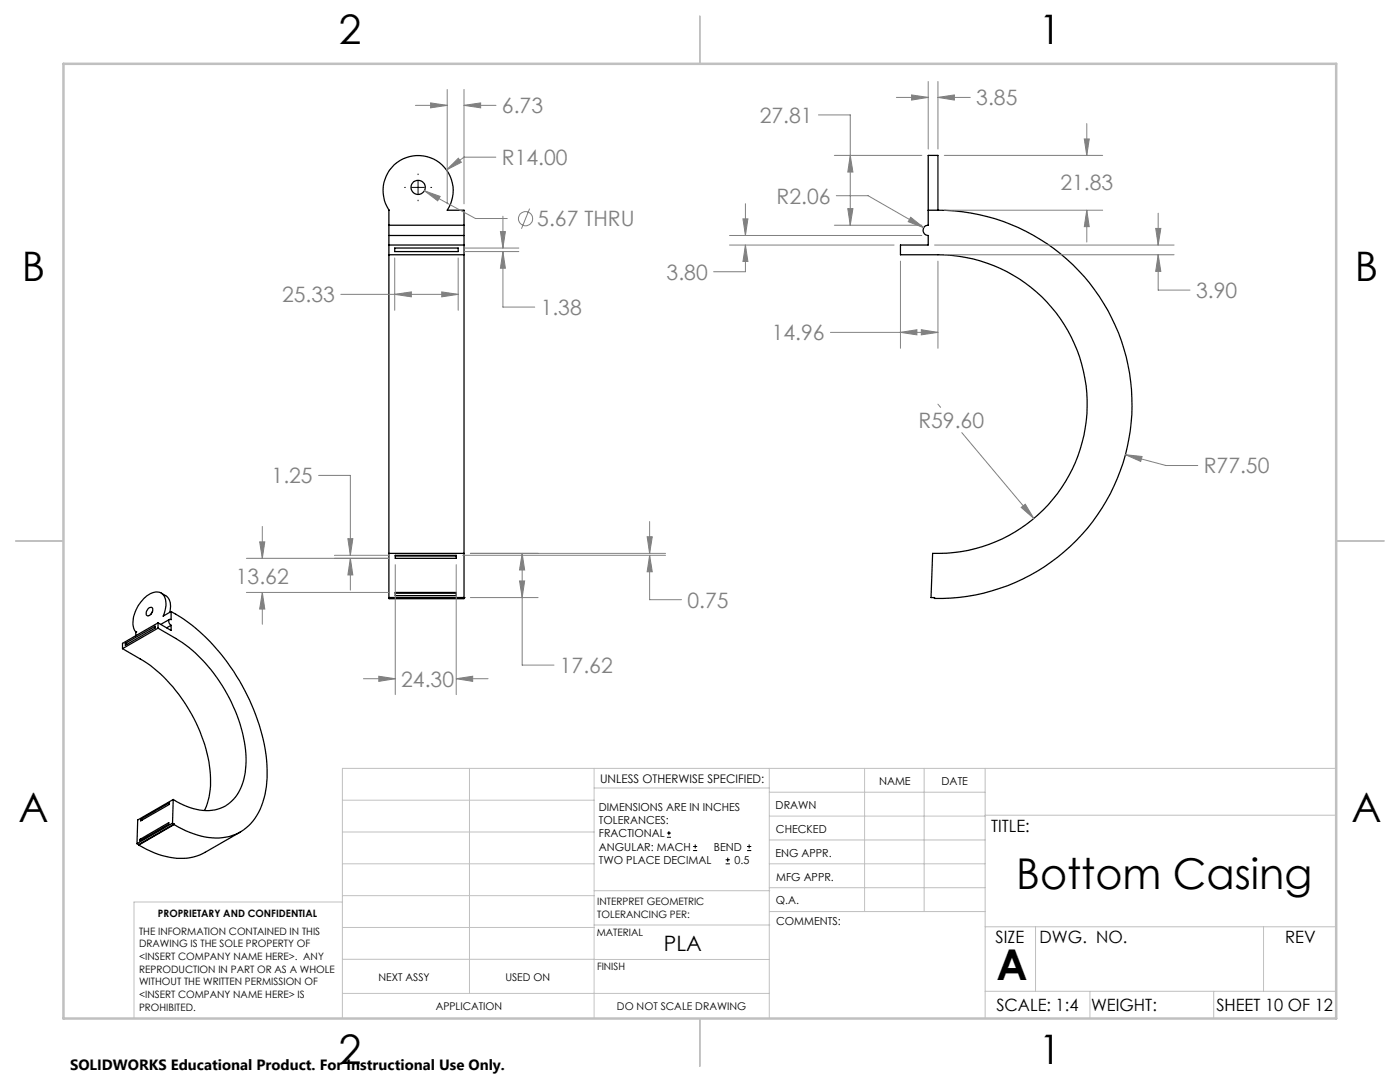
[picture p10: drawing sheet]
<svg xmlns="http://www.w3.org/2000/svg" width="279mm" height="216mm" viewBox="0 0 279 216" stroke-linecap="round" stroke-linejoin="round" font-family="sans-serif">
<g fill="none" stroke="#000" stroke-width=".25">
<path d="M77.6 44.9v2.1M77.6 50.8v59.6M77.6 48.9h15M77.6 50.8h15M77.6 41.9v3M77.6 47v3.8M77.6 44.9h15M77.6 47h15M77.6 41.9h.1M77.6 41.9a7 7 0 0 1 5.8-10.9 7 7 0 0 1 5.9 10.9h3.3v3M78.8 49.5h12.6v.7h-12.6zM92.6 44.9v2.1"/>
<path d="M92.6 50.8v59.6M92.6 47v3.8M185.2 41.9v3a1.02 1.02 0 0 0-1 1.1 1.02 1.02 0 0 0 1 1v1.9h-5.5v1.9h7.5a29.8 29.8 0 0 1 29.8 30.4 29.8 29.8 0 0 1-30.9 29.2l-.3 8.8h.7v.2a38.7 38.7 0 0 0 39.4-38.4 38.7 38.7 0 0 0-38.7-39.1M185.2 41.9v-10.9h2v10.9M185.2 41.9h2M32.2 118.4l.9 .5a2.87 2.87 0 0 1 .8 3.3M77.6 119.2h.1M77.6 119.2h15M77.6 110.4v9.1h15v-9.1M77.6 110.4h15M77.6 119.4h15M78.9 118.2h12.2v.7h-12.2z"/>
<path d="M78.9 110.8h12.2v.6h-12.2zM78.9 118.4h12.2M78.9 110.9h12.2M92.6 119.2h.1M24.4 129.4l3.6 2.1a29.9 29.9 0 0 1 11.9 14.4 23.8 23.8 0 0 1 1.8 13.1l-.9 2.7M25 128.4l6-3.4v.3l-6 3.5zM25 128.4l.3 .2M27.1 126.1h.1M27.1 126.1v.8M29.5 121.5a.54 .54 0 0 1 .8-.3 .54 .54 0 0 1 .1 .8 .84 .84 0 0 1-1.2 .7v-.6zM30.4 122.1l-.2 .4M31.5 125.3l3.6 2.1a31.2 31.2 0 0 1 13.1 17.9 17.7 17.7 0 0 1-.2 12.1 7.4 7.4 0 0 1-9.4 4l-2-.8-2-1.1"/>
<path d="M31.5 124.3v1M31.5 124.3l2.6 1.5v-1M31.5 125.3l-7.1 4.1M31.5 124.3l-7.1 4.1v1M33.8 123.6l-1.7 1M34.1 122v1.6a.37 .37 0 0 0-.4 .2 .37 .37 0 0 0 0 .4l.4 .6M34.1 122a38.4 38.4 0 0 1 15.7 17.7 32 32 0 0 1 3.2 18.1 10.8 10.8 0 0 1-6 8.7 12.7 12.7 0 0 1-10.7-1.1l-1.6-.9M34.1 122l-1.5 .9a4 4 0 0 0-.3-4.5 2.68 2.68 0 0 0-3.3 .8 6.7 6.7 0 0 0-2.3 6.1l.4 .8M34.1 124.8l-.8 .5M34.6 159.5l-.2 4.8M34.6 159.5l-7.1 4.1-.2 4.7M27.3 168.3l.4 .2"/>
<path d="M27.7 168.5v.1M28 167.5l5.7-3.4v.4l-5.8 3.3zM28 167.5l.3 .1M28.1 163.5l5.7-3.3v.3l-5.7 3.3zM28.1 163.5l.3 .2M34.4 164.3l.3 .1M34.4 164.3l-7.1 4M34.7 164.4v.1M34.7 164.4l-7 4.1M34.7 164.5l-7 4.1M48 166l-7.1 4.1a11.2 11.2 0 0 1-9.4 .4l-3.8-1.9"/>
<circle cx="83.5" cy="37.4" r="1.42"/>
</g>
<g fill="none" stroke="#808080" stroke-width=".2">
<path d="M89.3 17.9v22.8M92.6 17.9v22.8M178.9 19.4h6.3M181.9 18.9l3.3 .5-3.3 .6zM185.2 16.3v13.4M187.2 19.4l3.3-.5v1.1zM187.2 16.3v13.4M187.2 19.4h6.4M82.9 21h6.4M84.7 38.1l3.1 1.1-.5 .9zM84.7 38.1l10.2 5.5h6.3M85.9 20.5l3.4 .5-3.4 .5z"/>
<path d="M89.1 33.9l2.4-2.3 .6 .8zM92.6 21l3.3-.5v1zM92.6 21h6.4M99 31.4h-6.4l-3.5 2.5M163.3 22.9h6.4v22M166.5 31h17.5M166.9 39.1h6.3l11.2 6.3M169.7 31l.5 3.3h-1zM188.5 31h31.6M216.4 27.7h1l-.5 3.3zM216.9 24.7v6.3M68 58.7h23.4"/>
<path d="M78.8 58.7l3.3-.5v1zM78.8 51.5v10.4M88.2 58.2l3.2 .5-3.2 .5zM91.4 51.5v10.4M92.7 50.2h10.8M92.7 49.5h10.8M99.9 46.2h1l-.5 3.3zM100.4 50.2l.5 3.3h-1zM100.4 50.2v11.1h6.3M100.4 43.1v6.4M105.7 41.6l-1.6 4M145.6 48.9h32.8"/>
<path d="M145.6 47h38.4M148.3 43.7h1l-.5 3.3zM148.8 48.9l.5 3.3h-1zM148.8 48.9v5.3h-6.4M148.8 40.6v6.4M166.5 44.9h17.5M169.2 41.6h1l-.5 3.3zM179.7 52.1v17.4M181.8 43.4l2.6 2-3.1-1.2zM186.5 48.9h47.8M187.2 52.1v17.4M188.5 41.9h31.6"/>
<path d="M188.5 50.8h45.8M216.9 41.9l.5 3.3h-1zM216.9 41.9v6.4M230.6 45.6h1.1l-.6 3.3zM231.1 50.8l.6 3.4h-1.1zM231.1 50.8v7.1h6.4M231.1 42.5v6.4M165.7 66.3h21.5M179.7 66.3l3.3-.5v1zM183.9 65.8l3.3 .5-3.3 .5zM63.6 94.9h6.3v15.9M187.2 80.6l.5 .7"/>
<path d="M191.9 86.3l14.4 17.2M224.6 90.7l3.3 .4-.3 1zM224.6 90.7l8.1 2.2h6.3M49.2 111.4h28.4M49.2 118.2h28.4M51.8 108.1h1l-.4 3.3zM52.4 118.2l.4 3.3h-1zM52.4 105.1v6.3M52.4 118.2v6.4M66.7 110.8h10.9M69.4 107.5h1l-.5 3.3zM69.9 111.4l.5 3.3h-1z"/>
<path d="M69.9 111.4v6.4M78.9 112.7v25.9M91.1 112.7v25.9M92.3 110.8h40.5M93.9 119.2h13.5M93.9 110.4h38.9M103.7 115.9h1l-.5 3.3zM104.2 110.4l.5 3.3h-1zM104.2 110.4v22.3h6.4M129.2 107.1h1l-.6 3.3zM129.6 110.8l.6 3.3h-1zM129.6 110.8v8.9h6.4"/>
<path d="M129.6 104.1v6.3M203.8 101.2l.8-.6 1.7 2.9zM72.5 135.4h6.4M75.6 134.9l3.3 .5-3.3 .6zM91.1 135.4l3.2-.5v1.1zM91.1 135.4h6.3"/>
<circle cx="104.9" cy="43.7" r="1.41"/>
</g>
<g fill="none" stroke="#000" stroke-width=".2">
<path d="M80.8 37.4h.1M82.2 37.4h2.5M83.4 34.7v.2M83.4 36.1v2.6M83.4 39.9v.2M86 37.4h.1M133.1 167.1h.8M133.1 166.2h.8M133.5 165.8v.9M138.3 169.7h.8M138.3 168.9h.8M138.7 168.5v.8"/>
<path d="M144.8 172.4h.9M144.8 171.6h.9M145.2 171.1v.9M149.1 169.7h.8M149.1 168.9h.8M149.5 168.5v.8"/>
</g>
<g fill="none" stroke="#c0c0c0" stroke-width=".2">
<path d="M68.3 159.7h50.3M93.7 153.3v44.9M118.6 153.3v49.9M118.6 157.2h34.9M153.5 153.3v49.9M153.5 158.1h43.1M172.5 153.3v28.6M184.4 153.3v28.6M196.6 153.3v49.9M266.7 153.3h-198.4v49.9M68.3 178.7h50.3M68.3 172.4h50.3"/>
<path d="M68.3 166h50.3M68.3 180h-41.6v23.2M118.6 177.7h35M153.5 167.6h43.1M153.5 162.8h43.1M153.5 172.4h43.1M153.5 177.1h43.1M196.6 162.7h70.1M68.3 198.2h85.2M68.3 191.4l85.2 .1M68.3 185.1h50.3M118.6 184.6h35"/>
<path d="M153.6 181.9h43M196.6 197.8h70.1M196.6 184.9h70.1M206.7 184.9v12.9M217.5 197.8v5.4M242.2 197.8v5.4M252.2 184.9v12.9"/>
</g>
<path d="M139.7 3.2v9.5M3.1 107.9h9.6M266.7 107.9h9.5M139.7 203.2v9.6" fill="none" stroke="#c0c0c0" stroke-width=".25"/>
<path d="M12.7 12.7h254v190.5h-254z" fill="none" stroke="#c0c0c0" stroke-width=".5"/>
<path d="M89.1 33.9l3-1.5-.6-.8zM84.7 38.1l2.6 2 .5-.9zM85.9 20.5l3.4 .5-3.4 .5zM92.6 21l3.3-.5v1zM78.8 58.7l3.3-.5v1zM88.2 58.2l3.2 .5-3.2 .5zM100.4 50.2l.5 3.3h-1zM99.9 46.2h1l-.5 3.3zM103.7 115.9h1l-.5 3.3zM104.2 110.4l.5 3.3h-1zM69.4 107.5h1l-.5 3.3zM69.9 111.4l.5 3.3h-1zM75.6 134.9l3.3 .5-3.3 .6zM91.1 135.4l3.2-.5v1.1zM51.8 108.1h1l-.4 3.3zM52.4 118.2l.4 3.3h-1zM129.6 110.8l.6 3.3h-1zM129.2 107.1h1l-.6 3.3zM203.8 101.2l2.5 2.3-1.7-2.9zM224.6 90.7l3 1.4 .3-1zM187.2 19.4l3.3-.5v1.1zM181.9 18.9l3.3 .5-3.3 .6zM216.4 27.7h1l-.5 3.3zM216.9 41.9l.5 3.3h-1zM181.8 43.4l-.5 .8 3.1 1.2zM169.2 41.6h1l-.5 3.3zM169.7 31l.5 3.3h-1zM148.8 48.9l.5 3.3h-1zM148.3 43.7h1l-.5 3.3zM231.1 50.8l.6 3.4h-1.1zM230.6 45.6h1.1l-.6 3.3zM179.7 66.3l3.3-.5v1zM183.9 65.8l3.3 .5-3.3 .5z" fill="#808080"/>
<g font-size="8.5">
<text x="202.8" y="177.4">Bottom Casing</text>
<text x="198.9" y="195.5">A</text>
</g>
<g font-size="8.1">
<text x="67.6" y="8.9">2</text>
<text x="207.3" y="8.9">1</text>
<text x="4.4" y="56.2">B</text>
<text x="270.4" y="56.2">B</text>
<text x="3.7" y="164.1">A</text>
<text x="269.7" y="164.1">A</text>
<text x="67.6" y="212.4">2</text>
<text x="207.3" y="212.4">1</text>
</g>
<g font-size="4.2" fill="#808080">
<text x="100.2" y="22.6">6.73</text>
<text x="194.8" y="21">3.85</text>
<text x="151.6" y="24.5">27.81</text>
<text x="100.2" y="33">R14.00</text>
<text x="155" y="40.6">R2.06</text>
<text x="211.6" y="37.9">21.83</text>
<text x="107.2" y="45.2">5.67 THRU</text>
<text x="133" y="55.8">3.80</text>
<text x="238.7" y="59.5">3.90</text>
<text x="56.3" y="60.3">25.33</text>
<text x="107.9" y="62.8">1.38</text>
<text x="154" y="67.9">14.96</text>
<text x="183.3" y="85.4">R59.60</text>
<text x="240.2" y="94.5">R77.50</text>
<text x="54.2" y="96.5">1.25</text>
<text x="47.1" y="116.6">13.62</text>
<text x="137.2" y="121.2">0.75</text>
<text x="80.1" y="137">24.30</text>
<text x="111.7" y="134.3">17.62</text>
</g>
<text font-size="4.2" x="132.5" y="189.8">PLA</text>
<g font-size="3.4">
<text x="197.8" y="166">TITLE:</text>
<text x="198.7" y="188.1">SIZE</text>
<text x="207.5" y="188.1">DWG. NO.</text>
<text x="256.5" y="188.2">REV</text>
<text x="198.8" y="201.7">SCALE: 1:4</text>
<text x="217.7" y="201.8">WEIGHT:</text>
<text x="242.7" y="201.8">SHEET 10 OF 12</text>
</g>
<text font-size="3" x="14" y="213.5">SOLIDWORKS Educational Product. For Instructional Use Only.</text>
<text font-size="2.4" x="119.8" y="156.2">UNLESS OTHERWISE SPECIFIED:</text>
<g font-size="2.2">
<text x="119.5" y="161.8">DIMENSIONS ARE IN INCHES</text>
<text x="154.8" y="161.4">DRAWN</text>
<text x="175.4" y="156.6">NAME</text>
<text x="187.9" y="156.7">DATE</text>
<text x="119.5" y="164.4">TOLERANCES:</text>
<text x="119.5" y="167.1">FRACTIONAL</text>
<text x="154.9" y="166.3">CHECKED</text>
<text x="119.5" y="169.7">ANGULAR: MACH</text>
<text x="119.5" y="172.4">TWO PLACE DECIMAL</text>
<text x="142.5" y="169.7">BEND</text>
<text x="146.6" y="172.4">0.5</text>
<text x="154.8" y="170.9">ENG APPR.</text>
<text x="154.9" y="175.7">MFG APPR.</text>
<text x="154.9" y="180.4">Q.A.</text>
<text x="154.9" y="184.6">COMMENTS:</text>
</g>
<g font-size="2.1">
<text x="75.5" y="195.7">NEXT ASSY</text>
<text x="100.9" y="195.7">USED ON</text>
<text x="86.9" y="201.5">APPLICATION</text>
<text x="123.1" y="201.6">DO NOT SCALE DRAWING</text>
</g>
<g font-size="2">
<text x="31.5" y="182.9">PROPRIETARY AND CONFIDENTIAL</text>
<text x="119.2" y="180.6">INTERPRET GEOMETRIC</text>
<text x="119.2" y="183.1">TOLERANCING PER:</text>
<text x="27.8" y="186.5">THE INFORMATION CONTAINED IN THIS</text>
<text x="27.8" y="189">DRAWING IS THE SOLE PROPERTY OF</text>
<text x="27.8" y="191.6">&lt;INSERT COMPANY NAME HERE&gt;. ANY</text>
<text x="119.1" y="186.7">MATERIAL</text>
<text x="27.8" y="194.1">REPRODUCTION IN PART OR AS A WHOLE</text>
<text x="27.8" y="196.6">WITHOUT THE WRITTEN PERMISSION OF</text>
<text x="119.1" y="193.5">FINISH</text>
<text x="27.8" y="199.1">&lt;INSERT COMPANY NAME HERE&gt; IS</text>
<text x="27.8" y="201.7">PROHIBITED.</text>
</g>
</svg>
